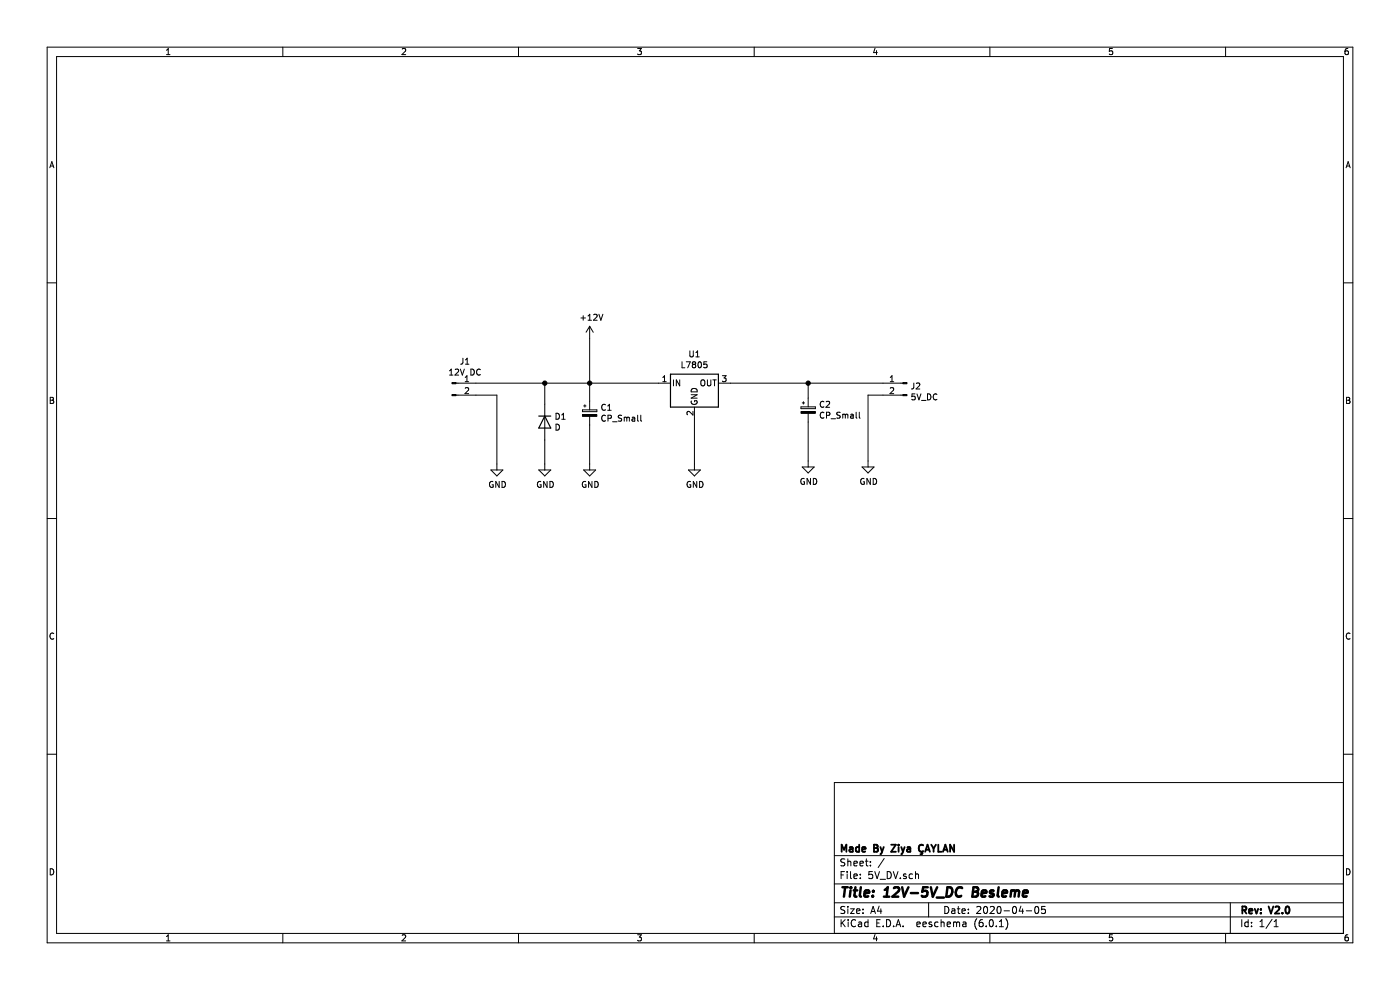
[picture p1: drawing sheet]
EESchema Schematic File Version 4
EELAYER 30 0
EELAYER END
$Descr A4 11693 8268
encoding utf-8
Sheet 1 1
Title "12V-5V_DC Besleme"
Date "2020-04-05"
Rev "V2.0"
Comp "Made By Ziya ÇAYLAN"
Comment1 ""
Comment2 ""
Comment3 ""
Comment4 ""
$EndDescr
$Comp
L Regulator_Linear:L7805 U1
U 1 1
P 5800 3200
F 0 "U1" H 5800 3442 50  0000 C CNN
F 1 "L7805" H 5800 3351 50  0000 C CNN
F 2 "TO_SOT_Packages_SMD:TO-252-2" H 5825 3050 50  0001 L CIN
F 3 "http://www.st.com/content/ccc/resource/technical/document/datasheet/41/4f/b3/b0/12/d4/47/88/CD00000444.pdf/files/CD00000444.pdf/jcr:content/translations/en.CD00000444.pdf" H 5800 3150 50  0001 C CNN
	1    5800 3200
	1    0    0    -1  
$EndComp
$Comp
L Device:CP_Small C1
U 1 1
P 4925 3450
F 0 "C1" H 5013 3496 50  0000 L CNN
F 1 "CP_Small" H 5013 3405 50  0000 L CNN
F 2 "Capacitors_SMD:CP_Elec_8x6.7" H 4925 3450 50  0001 C CNN
F 3 "~" H 4925 3450 50  0001 C CNN
	1    4925 3450
	1    0    0    -1  
$EndComp
$Comp
L Device:CP_Small C2
U 1 1
P 6750 3425
F 0 "C2" H 6838 3471 50  0000 L CNN
F 1 "CP_Small" H 6838 3380 50  0000 L CNN
F 2 "Capacitors_SMD:CP_Elec_8x6.7" H 6750 3425 50  0001 C CNN
F 3 "~" H 6750 3425 50  0001 C CNN
	1    6750 3425
	1    0    0    -1  
$EndComp
$Comp
L Kumanda-cache:GND #PWR05
U 1 1
P 5800 3875
F 0 "#PWR05" H 5800 3625 50  0001 C CNN
F 1 "GND" H 5805 3702 50  0000 C CNN
F 2 "" H 5800 3875 50  0000 C CNN
F 3 "" H 5800 3875 50  0000 C CNN
	1    5800 3875
	1    0    0    -1  
$EndComp
$Comp
L Kumanda-cache:GND #PWR04
U 1 1
P 4925 3875
F 0 "#PWR04" H 4925 3625 50  0001 C CNN
F 1 "GND" H 4930 3702 50  0000 C CNN
F 2 "" H 4925 3875 50  0000 C CNN
F 3 "" H 4925 3875 50  0000 C CNN
	1    4925 3875
	1    0    0    -1  
$EndComp
$Comp
L Kumanda-cache:GND #PWR06
U 1 1
P 6750 3850
F 0 "#PWR06" H 6750 3600 50  0001 C CNN
F 1 "GND" H 6755 3677 50  0000 C CNN
F 2 "" H 6750 3850 50  0000 C CNN
F 3 "" H 6750 3850 50  0000 C CNN
	1    6750 3850
	1    0    0    -1  
$EndComp
Wire Wire Line
	4925 3550 4925 3875
Wire Wire Line
	5800 3500 5800 3875
Wire Wire Line
	6750 3850 6750 3525
Wire Wire Line
	6100 3200 6750 3200
Wire Wire Line
	6750 3200 6750 3325
Wire Wire Line
	4925 3350 4925 3200
Wire Wire Line
	4925 3200 5500 3200
$Comp
L Kumanda-cache:+12V #PWR03
U 1 1
P 4925 2825
F 0 "#PWR03" H 4925 2675 50  0001 C CNN
F 1 "+12V" H 4940 2998 50  0000 C CNN
F 2 "" H 4925 2825 50  0000 C CNN
F 3 "" H 4925 2825 50  0000 C CNN
	1    4925 2825
	1    0    0    -1  
$EndComp
Wire Wire Line
	4925 2825 4925 3200
Connection ~ 4925 3200
$Comp
L Device:D D1
U 1 1
P 4550 3525
F 0 "D1" V 4504 3604 50  0000 L CNN
F 1 "D" V 4595 3604 50  0000 L CNN
F 2 "Diodes_SMD:D_2114" H 4550 3525 50  0001 C CNN
F 3 "~" H 4550 3525 50  0001 C CNN
	1    4550 3525
	0    1    1    0   
$EndComp
$Comp
L Kumanda-cache:GND #PWR02
U 1 1
P 4550 3875
F 0 "#PWR02" H 4550 3625 50  0001 C CNN
F 1 "GND" H 4555 3702 50  0000 C CNN
F 2 "" H 4550 3875 50  0000 C CNN
F 3 "" H 4550 3875 50  0000 C CNN
	1    4550 3875
	1    0    0    -1  
$EndComp
Wire Wire Line
	4925 3200 4550 3200
Wire Wire Line
	4550 3200 4550 3375
Wire Wire Line
	4550 3675 4550 3875
$Comp
L Connector:Conn_01x02_Male J1
U 1 1
P 3775 3200
F 0 "J1" H 3883 3381 50  0000 C CNN
F 1 "12V DC" H 3883 3290 50  0000 C CNN
F 2 "Socket_Strips:Socket_Strip_Straight_2x01_Pitch2.54mm" H 3775 3200 50  0001 C CNN
F 3 "~" H 3775 3200 50  0001 C CNN
	1    3775 3200
	1    0    0    -1  
$EndComp
$Comp
L Connector:Conn_01x02_Male J2
U 1 1
P 7575 3200
F 0 "J2" H 7547 3174 50  0000 R CNN
F 1 "5V_DC " H 7547 3083 50  0000 R CNN
F 2 "Socket_Strips:Socket_Strip_Straight_2x01_Pitch2.54mm" H 7575 3200 50  0001 C CNN
F 3 "~" H 7575 3200 50  0001 C CNN
	1    7575 3200
	-1   0    0    -1  
$EndComp
Wire Wire Line
	3975 3200 4550 3200
Connection ~ 4550 3200
Wire Wire Line
	7375 3200 6750 3200
Connection ~ 6750 3200
$Comp
L Kumanda-cache:GND #PWR01
U 1 1
P 4150 3875
F 0 "#PWR01" H 4150 3625 50  0001 C CNN
F 1 "GND" H 4155 3702 50  0000 C CNN
F 2 "" H 4150 3875 50  0000 C CNN
F 3 "" H 4150 3875 50  0000 C CNN
	1    4150 3875
	1    0    0    -1  
$EndComp
Wire Wire Line
	3975 3300 4150 3300
Wire Wire Line
	4150 3300 4150 3875
$Comp
L Kumanda-cache:GND #PWR07
U 1 1
P 7250 3850
F 0 "#PWR07" H 7250 3600 50  0001 C CNN
F 1 "GND" H 7255 3677 50  0000 C CNN
F 2 "" H 7250 3850 50  0000 C CNN
F 3 "" H 7250 3850 50  0000 C CNN
	1    7250 3850
	1    0    0    -1  
$EndComp
Wire Wire Line
	7250 3850 7250 3300
Wire Wire Line
	7250 3300 7375 3300
$EndSCHEMATC
